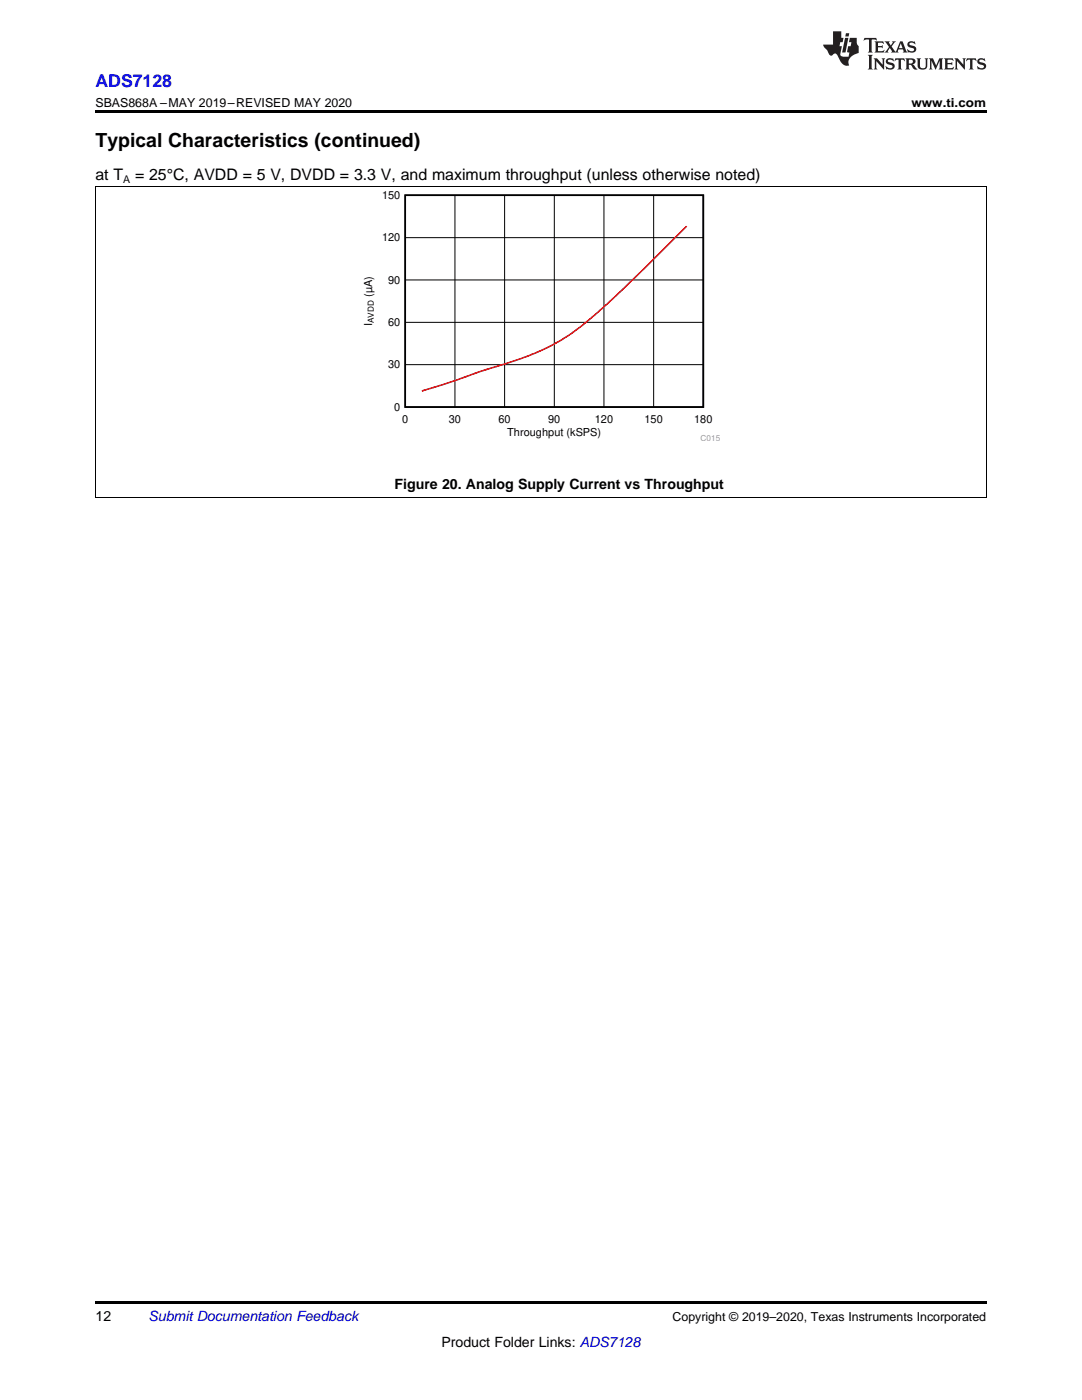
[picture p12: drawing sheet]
<svg xmlns="http://www.w3.org/2000/svg" width="216mm" height="279mm" viewBox="0 0 216 279" stroke-linecap="round" stroke-linejoin="round" font-family="sans-serif">
<path d="M19 22h177.8v.5h-177.8zM19 99.3h.2zM196.7 99.3h.1zM19 259.7h177.8v.5h-177.8z" fill="#000"/>
<g fill="none" stroke="#000" stroke-width=".2">
<path d="M19 37.2h177.8M19.1 37.3v62M90.8 39v42.2M100.7 39v42.2M110.6 39v42.2M120.5 39v42.2M130.4 39v42.2M196.8 37.3v62M80.9 55.9h59.4M80.9 47.4h59.4M80.9 72.8h59.4M80.9 64.3h59.4"/>
<path d="M19 99.3h177.8"/>
</g>
<path d="M80.9 39h59.4v42.2h-59.4z" fill="none" stroke="#000" stroke-width=".32"/>
<path d="M137 45.1a488.9 488.9 0 0 1-18.3 17.8 43.1 43.1 0 0 1-17.6 9.6l-16.9 5.5" fill="none" stroke="#f00" stroke-width=".32"/>
<g fill="#231f20">
<path d="M172.5 7.6l-.1 .5 .4-.2h.6v.1v2.1l-.2 .4h.9l-.2-.4v-2.1l.1-.1h.5l.5 .2-.2-.5zM174.5 8.3l.2 .3v1.5l-.2 .4h1.8l.2-.6a1.04 1.04 0 0 1-1.3 .2v-.7h.6l.3 .2v-.6l-.3 .2h-.6v-.6l.8-.1 .4 .3-.2-.5zM176.5 8.3l.9 1.1-.9 1.1h.8l-.2-.2 .4-.7 .5 .7-.2 .2h1.5l-.2-.2 .2-.4h.9l.1 .4-.2 .2h1l-.3-.3-.7-1.9h-.5l-.9 2-.8-1 .9-1h-.8l.1 .3-.4 .5-.3-.6 .1-.2zM179.7 8.6l.4 1h-.7zM181.3 8.4a.63 .63 0 0 0-.2 .7 .63 .63 0 0 0 .6 .4l.6 .2 .1 .2a.75 .75 0 0 1-.7 .4 .75 .75 0 0 1-.6-.5l.1 .7 .1-.1a1.11 1.11 0 0 0 1.5-.6 1.13 1.13 0 0 0-1.2-.8l-.1-.4a1.04 1.04 0 0 1 1.2 .2l-.2-.5-.2 .1-.4-.2zM173.2 10.9l.2 .4v2.2l-.2 .4h1l-.3-.4v-2.2l.3-.4zM174.3 11.6l.3 .4v1.5l-.3 .4h.8l-.2-.4v-1.3l1.5 1.7v-1.9l.2-.4h-.7l.2 .4v.9l-1.1-1.3zM177 11.8a.62 .62 0 0 0-.2 .7 .62 .62 0 0 0 .6 .4l.6 .1 .1 .3a.76 .76 0 0 1-.7 .3 .76 .76 0 0 1-.7-.4l.2 .7 .1-.1a1.11 1.11 0 0 0 1.5-.6 1.13 1.13 0 0 0-1.2-.8l-.1-.4a1.04 1.04 0 0 1 1.2 .2l-.2-.6-.2 .1-.5-.1zM178.7 11.6l-.2 .6a.61 .61 0 0 1 .8-.3v1.6l-.2 .4h.9l-.2-.4v-1.6a.63 .63 0 0 1 .7 .3l-.1-.6zM180.6 11.6l.3 .4v1.5l-.3 .4h1l-.2-.2-.1-.8 .6 .2a.76 .76 0 0 0 1.2 .7l-1-1a.58 .58 0 0 0 .6-.5 .58 .58 0 0 0-.5-.6zM181.4 11.9h.1a.45 .45 0 0 1 .5 .1 .45 .45 0 0 1 .1 .5l-.8 .2zM182.9 11.6l.2 .2a2.17 2.17 0 0 0 .3 1.9 .99 .99 0 0 0 1.6-.6v-1.1l.2-.4h-.7l.2 .2a1.92 1.92 0 0 1-.2 1.8 .6 .6 0 0 1-.9-.5v-1.1l.2-.4zM185.4 11.6l.2 .4v1.5l-.2 .4h.7l-.2-.4v-1.4l.8 1.8 .8-1.8v1.4l-.2 .4h.9l-.2-.4v-1.5l.2-.4h-.8l-.6 1.5-.6-1.5zM188.4 11.6l.2 .4v1.5l-.2 .4h1.8l.1-.6a1.04 1.04 0 0 1-1.2 .1v-.6h.5l.4 .2v-.6l-.4 .2h-.5v-.7h.8l.3 .3-.1-.6zM190.5 11.6l.2 .4v1.5l-.2 .4h.7l-.2-.4v-1.3l1.5 1.7v-1.9l.2-.4h-.7l.2 .4v.9l-1.1-1.3zM192.9 11.6l-.1 .6a.61 .61 0 0 1 .7-.3l.1 1.6-.3 .4h1l-.3-.4 .1-1.6a.63 .63 0 0 1 .7 .3l-.1-.6zM195.2 11.8a.62 .62 0 0 0-.2 .7 .62 .62 0 0 0 .6 .4l.6 .1 .1 .3a.76 .76 0 0 1-.7 .3 .76 .76 0 0 1-.6-.4l.1 .7 .1-.1a1.11 1.11 0 0 0 1.6-.6 1.13 1.13 0 0 0-1.3-.8l-.1-.4a1.04 1.04 0 0 1 1.2 .2l-.1-.6-.2 .1-.5-.1z"/>
<path d="M166.2 6.3v2.6h-1.9v.4l.8 .9a.91 .91 0 0 0 1 .8 .56 .56 0 0 1 .5-.3 .56 .56 0 0 1 .5 .3l.4 .8a1.53 1.53 0 0 0 1.9 1.2 1.54 1.54 0 0 1 1-2.1l.9-.3v-1.4a1.52 1.52 0 0 1-.4-1.6h-1.3l-.2 .8h.5l-.2 .8h-.5l-.1 1v.2l.4 .1-.2 .8a1.93 1.93 0 0 1-1.6-.3l.3-1.8h-.5l.2-.8h.4l.2-.8h-.4v-1.3zM168.6 7.6l-.6 2.9h.7l.6-2.9zM168.8 6.6l-.1 .7h.6l.2-.7z"/>
</g>
<text font-size="3.9" x="19" y="29.3">Typical Characteristics (continued)</text>
<text font-size="3.5" fill="#00f" x="19" y="17.3">ADS7128</text>
<g font-size="3.2">
<text x="19" y="36">at T</text>
<text x="27" y="36">= 25°C, AVDD = 5 V, DVDD = 3.3 V, and maximum throughput (unless otherwise noted)</text>
</g>
<g font-size="2.8">
<text x="78.7" y="97.5">Figure 20. Analog Supply Current vs Throughput</text>
<text x="19" y="263.6">12</text>
<text x="88.1" y="268.9">Product Folder Links: ADS7128</text>
</g>
<text font-size="2.8" fill="#0000c8" x="29.6" y="263.6">Submit Documentation Feedback</text>
<g font-size="2.5">
<text x="19" y="21.4">SBAS868A –MAY 2019–REVISED MAY 2020</text>
<text x="181.9" y="21.4">www.ti.com</text>
<text x="134.2" y="263.6">Copyright © 2019–2020, Texas Instruments Incorporated</text>
</g>
<g font-size="2.2">
<text x="76.2" y="39.7">150</text>
<text x="76.2" y="48.1">120</text>
<text x="74.2" y="59.3" transform="rotate(-90 74.2 59.3)">(µA)</text>
<text x="77.5" y="56.6">90</text>
<text x="74.2" y="65.1" transform="rotate(-90 74.2 65.1)">I</text>
<text x="77.5" y="65.1">60</text>
<text x="77.5" y="73.5">30</text>
<text x="78.7" y="82">0</text>
<text x="80.3" y="84.5">0</text>
<text x="89.6" y="84.5">30</text>
<text x="99.5" y="84.5">60</text>
<text x="101.2" y="87">Throughput (kSPS)</text>
<text x="109.4" y="84.5">90</text>
<text x="118.7" y="84.5">120</text>
<text x="128.6" y="84.5">150</text>
<text x="138.5" y="84.5">180</text>
</g>
<text font-size="2.1" x="24.6" y="36.6">A</text>
<text font-size="1.6" x="74.6" y="64.5" transform="rotate(-90 74.6 64.5)">AVDD</text>
<text font-size="1.6" fill="#999" x="139.8" y="87.9">C015</text>
</svg>
